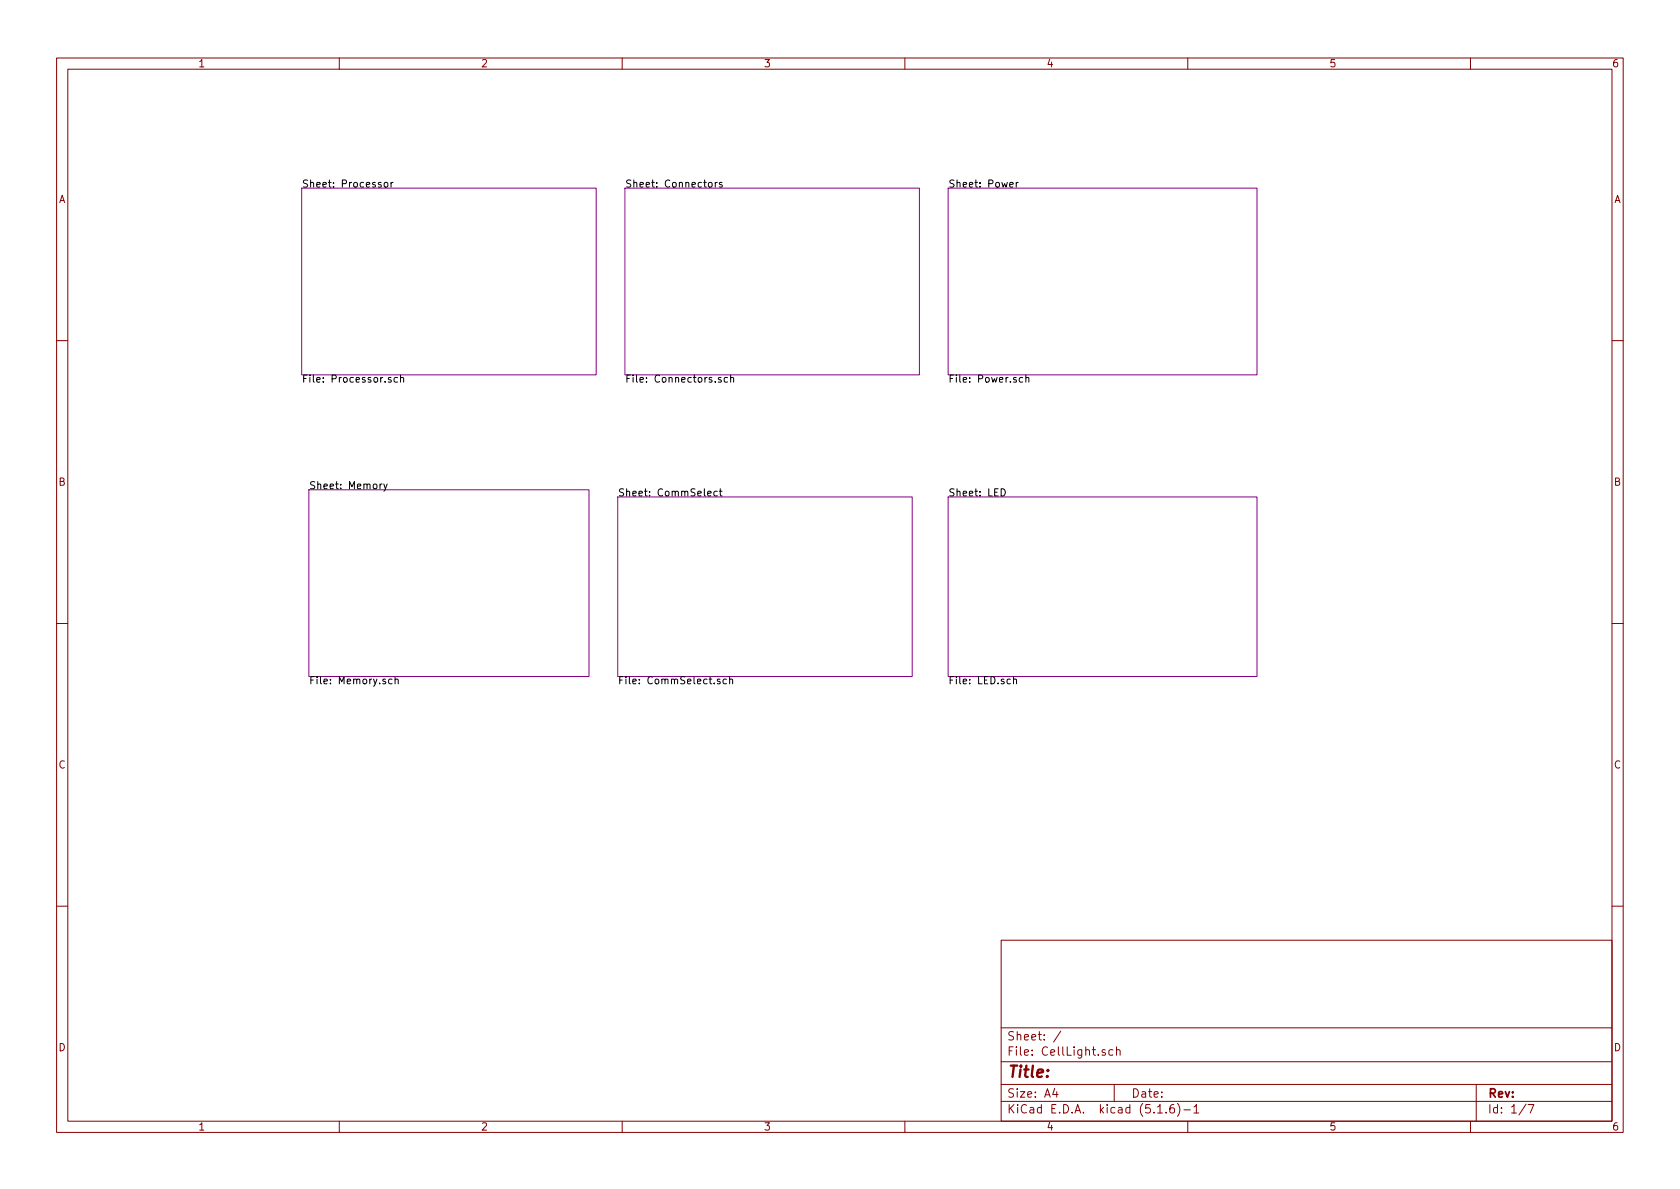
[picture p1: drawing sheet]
<svg xmlns="http://www.w3.org/2000/svg" width="297mm" height="210mm" viewBox="0 0 297 210" stroke-linecap="round" stroke-linejoin="round" font-family="sans-serif">
<g fill="none" stroke="#840000" stroke-width=".18">
<path d="M10 10.3h277v189.9h-277zM12 12.2h273v186.1h-273zM60 10.3v1.9M110 10.3v1.9M160 10.3v1.9M210 10.3v1.9M260 10.3v1.9M10 60.2h2M285 60.2h2M10 110.3h2M285 110.3h2M10 160.2h2"/>
<path d="M177 166.3h108v32h-108zM285 160.2h2M60 198.3v1.9M110 198.3v1.9M160 198.3v1.9M177 194.8h108M177 191.8h108M177 187.8h108M177 181.8h108M186.5 192.5l-.4 1h1M186.8 193v1M187.6 182.3l-1.3 2"/>
<path d="M195.4 185.7l-.4-.1-.2 .2 .1 .2 .5 .2v.3h-.6M196.8 185.7l-.5-.1-.2 .3v.6l.2 .1 .5-.1M197 191.8v3M197.4 185.7l.2-.1 .4 .1v.9M197.4 185.1v1.5M204.7 196.8h.8M206.2 196.7v.1M207.5 195.3a.59 .59 0 0 0-.7 .7v.5l.2 .2 .4 .1 .2-.1 .1-.5-.2-.2-.4-.1-.3 .3M208.2 195.1a1.71 1.71 0 0 1 0 2.3M209.3 196.3h1.2M210 198.3v1.9M211.1 195.8l.4-.5v1.5"/>
<path d="M211.1 196.8h.9M260 198.3v1.9M261 191.8v6.5M269.8 195.2l-1.2 2M270.2 195.3h1l-.6 1.5"/>
</g>
<path d="M53.3 33.3h52.1v33h-52.1zM110.5 33.3h52.1v33h-52.1zM167.6 33.3h54.6v33h-54.6zM54.6 86.6h49.5v33h-49.5zM109.2 87.9h52.1v31.7h-52.1zM167.6 87.9h54.6v31.7h-54.6z" fill="none" stroke="#840084" stroke-width=".18"/>
<g fill="none" stroke="#000" stroke-width=".18">
<path d="M68 32.3h.4l.2 .2v.4l-.2 .2-.4-.1-.1-.1zM69.1 32.3v.8M69.5 32.3h-.3l-.1 .2M125.3 32.4l.2-.1h.3l.1 .2-.1 .5-.3 .1-.2-.1zM126.5 32.3v.8M126.8 32.3h-.2l-.1 .2M127.7 32.3h-.3l-.2 .1 .1 .2 .4 .1v.3h-.5M178.5 32.7l.6-.1v-.3h-.4l-.2 .1 .1 .6h.5M179.7 32.3v.8M180 32.3l-.3 .2M69.1 66.8l-.3-.1-.1 .2v.2l.4 .1v.3h-.4M70.3 66.8l-.4-.1-.2 .3 .1 .5h.5"/>
<path d="M70.8 66.9l.2-.2 .3 .1 .1 .8M70.8 66.3v1.3M127.5 66.8l-.3-.1-.2 .2 .1 .2 .4 .1v.3h-.5M128.6 66.8l-.3-.1-.3 .3 .1 .5h.5M129.2 66.9l.2-.2 .3 .1v.8M129.2 66.3v1.3M180.8 66.8l-.3-.1-.3 .3 .1 .5h.5M181.4 66.9l.2-.2 .3 .1v.8M181.4 66.3v1.3M67.6 85.6l-.4 .2M67.9 85.6l.2 .8M68.5 85.6l-.5 1.1-.1 .2"/>
<path d="M125.1 87.3l.6-.1v-.3h-.4l-.2 .1 .1 .6h.5M126.8 86.9h-.3l-.3 .2 .1 .5h.5M127.2 86.9h.5M127.4 86.4v1.1l.3 .2M177 86.4a.64 .64 0 0 1 .8 .7 .64 .64 0 0 1-.8 .6zM69.8 119.7v1.2M129 119.7v1.2M179.2 119.7v1.2M69.3 120.1h-.4l-.2 .2 .1 .6h.5M69.8 120.2l.2-.1h.3l.1 .8M127.3 120.1h-.3l-.2 .2 .1 .1 .4 .2v.3h-.5M128.4 120.1h-.3l-.3 .2 .2 .6h.4"/>
<path d="M129 120.2l.2-.1h.3v.8M179.2 120.2l.2-.1h.3v.8"/>
</g>
<text font-size="2.8" fill="#840000" x="178" y="190.5">Title:</text>
<g font-size="2.1" fill="#840000">
<text x="178" y="184">Sheet: /</text>
<text x="178" y="186.7">File: CellLight.sch</text>
<text x="178" y="196.9">KiCad E.D.A. kicad (5.1.6)-1</text>
<text x="178" y="194.1">Size: A4</text>
<text x="200" y="194.1">Date:</text>
<text x="263" y="194.1">Rev:</text>
<text x="263" y="196.9">Id: 1/7</text>
</g>
<g font-size="1.8" fill="#840000">
<text x="35" y="11.9">1</text>
<text x="85" y="11.9">2</text>
<text x="135" y="11.9">3</text>
<text x="185" y="11.9">4</text>
<text x="235" y="11.9">5</text>
<text x="285" y="11.9">6</text>
<text x="10.4" y="35.9">A</text>
<text x="285.4" y="35.9">A</text>
<text x="10.4" y="85.9">B</text>
<text x="285.4" y="85.9">B</text>
<text x="10.4" y="135.9">C</text>
<text x="285.4" y="135.9">C</text>
<text x="10.4" y="185.9">D</text>
<text x="285.4" y="185.9">D</text>
<text x="35" y="199.9">1</text>
<text x="85" y="199.9">2</text>
<text x="135" y="199.9">3</text>
<text x="185" y="199.9">4</text>
<text x="235" y="199.9">5</text>
<text x="285" y="199.9">6</text>
</g>
<g font-size="1.8">
<text x="53.3" y="33.2">Sheet: Processor</text>
<text x="110.5" y="33.2">Sheet: Connectors</text>
<text x="167.6" y="33.2">Sheet: Power</text>
<text x="53.3" y="67.7">File: Processor.sch</text>
<text x="110.5" y="67.7">File: Connectors.sch</text>
<text x="167.6" y="67.7">File: Power.sch</text>
<text x="54.6" y="86.5">Sheet: Memory</text>
<text x="109.2" y="87.8">Sheet: CommSelect</text>
<text x="167.6" y="87.8">Sheet: LED</text>
<text x="54.6" y="121">File: Memory.sch</text>
<text x="109.2" y="121">File: CommSelect.sch</text>
<text x="167.6" y="121">File: LED.sch</text>
</g>
</svg>
